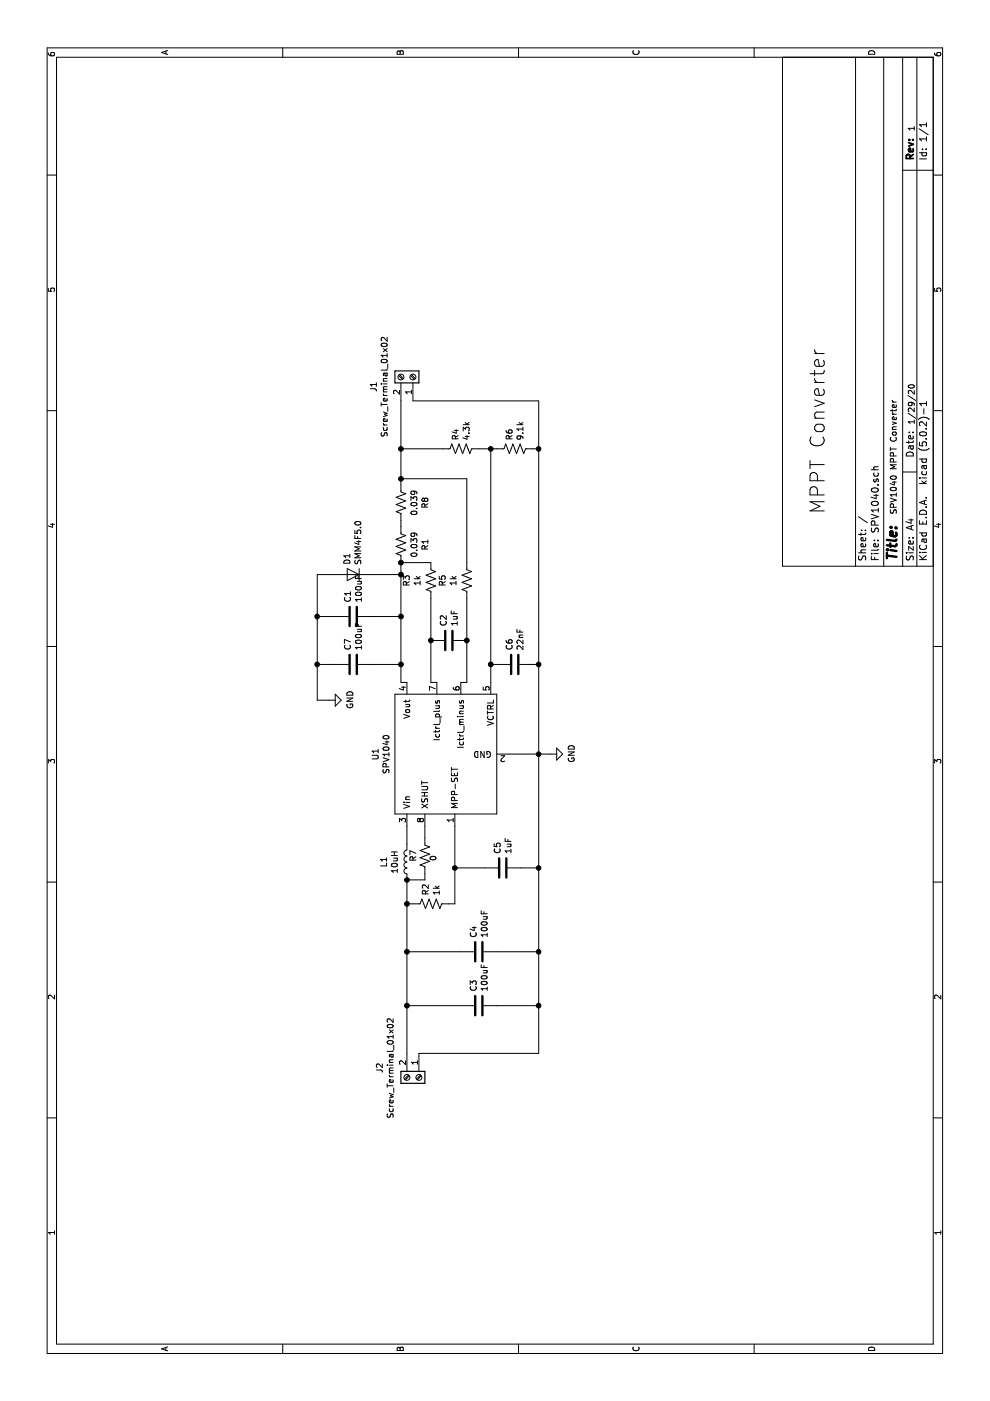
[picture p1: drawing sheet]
EESchema Schematic File Version 4
LIBS:SPV1040-cache
EELAYER 26 0
EELAYER END
$Descr A4 11693 8268
encoding utf-8
Sheet 1 1
Title ""
Date ""
Rev ""
Comp ""
Comment1 ""
Comment2 ""
Comment3 ""
Comment4 ""
$EndDescr
Text Notes 7400 7500 0    50   ~ 0
SPV1040 MPPT Converter
Text Notes 8150 7650 0    50   ~ 0
1/29/20
Text Notes 10600 7650 0    50   ~ 0
1
Text Notes 7400 6900 0    118  ~ 0
MPPT Converter
$Comp
L EPS_2020_Library:SPV1040 U1
U 1 1
P 5050 3450
F 0 "U1" H 5400 3765 50  0000 C CNN
F 1 "SPV1040" H 5400 3674 50  0000 C CNN
F 2 "SS:TSSOP-8_W4.4mm" H 5050 3450 50  0001 C CNN
F 3 "" H 5050 3450 50  0001 C CNN
	1    5050 3450
	1    0    0    -1  
$EndComp
$Comp
L Device:R_US R2
U 1 1
P 4150 3600
F 0 "R2" H 4218 3646 50  0000 L CNN
F 1 "1k" H 4218 3555 50  0000 L CNN
F 2 "Resistor_SMD:R_0805_2012Metric_Pad1.15x1.40mm_HandSolder" V 4190 3590 50  0001 C CNN
F 3 "~" H 4150 3600 50  0001 C CNN
	1    4150 3600
	1    0    0    -1  
$EndComp
$Comp
L Device:C C1
U 1 1
P 6550 2950
F 0 "C1" H 6665 2996 50  0000 L CNN
F 1 "100uF" H 6665 2905 50  0000 L CNN
F 2 "Capacitor_SMD:C_1210_3225Metric_Pad1.42x2.65mm_HandSolder" H 6588 2800 50  0001 C CNN
F 3 "~" H 6550 2950 50  0001 C CNN
	1    6550 2950
	1    0    0    -1  
$EndComp
$Comp
L Device:L L1
U 1 1
P 4500 3400
F 0 "L1" V 4690 3400 50  0000 C CNN
F 1 "10uH" V 4599 3400 50  0000 C CNN
F 2 "SS:L_Bourns_6540" H 4500 3400 50  0001 C CNN
F 3 "~" H 4500 3400 50  0001 C CNN
	1    4500 3400
	0    -1   -1   0   
$EndComp
$Comp
L Device:C C4
U 1 1
P 3750 4000
F 0 "C4" H 3865 4046 50  0000 L CNN
F 1 "100uF" H 3865 3955 50  0000 L CNN
F 2 "Capacitor_SMD:C_1210_3225Metric_Pad1.42x2.65mm_HandSolder" H 3788 3850 50  0001 C CNN
F 3 "~" H 3750 4000 50  0001 C CNN
	1    3750 4000
	1    0    0    -1  
$EndComp
$Comp
L Device:C C5
U 1 1
P 4450 4200
F 0 "C5" H 4565 4246 50  0000 L CNN
F 1 "1uF" H 4565 4155 50  0000 L CNN
F 2 "Capacitor_SMD:C_0805_2012Metric_Pad1.15x1.40mm_HandSolder" H 4488 4050 50  0001 C CNN
F 3 "~" H 4450 4200 50  0001 C CNN
	1    4450 4200
	1    0    0    -1  
$EndComp
$Comp
L Device:C C6
U 1 1
P 6150 4300
F 0 "C6" H 6265 4346 50  0000 L CNN
F 1 "22nF" H 6265 4255 50  0000 L CNN
F 2 "Capacitor_SMD:C_0805_2012Metric_Pad1.15x1.40mm_HandSolder" H 6188 4150 50  0001 C CNN
F 3 "~" H 6150 4300 50  0001 C CNN
	1    6150 4300
	1    0    0    -1  
$EndComp
$Comp
L Device:C C2
U 1 1
P 6350 3750
F 0 "C2" H 6465 3796 50  0000 L CNN
F 1 "1uF" H 6465 3705 50  0000 L CNN
F 2 "Capacitor_SMD:C_0805_2012Metric_Pad1.15x1.40mm_HandSolder" H 6388 3600 50  0001 C CNN
F 3 "~" H 6350 3750 50  0001 C CNN
	1    6350 3750
	1    0    0    -1  
$EndComp
Wire Wire Line
	4450 4050 4450 3800
Wire Wire Line
	4450 3800 4800 3800
$Comp
L power:GND #PWR02
U 1 1
P 5400 4600
F 0 "#PWR02" H 5400 4350 50  0001 C CNN
F 1 "GND" H 5405 4427 50  0000 C CNN
F 2 "" H 5400 4600 50  0001 C CNN
F 3 "" H 5400 4600 50  0001 C CNN
	1    5400 4600
	1    0    0    -1  
$EndComp
$Comp
L Device:R_US R3
U 1 1
P 6850 3600
F 0 "R3" V 6645 3600 50  0000 C CNN
F 1 "1k" V 6736 3600 50  0000 C CNN
F 2 "Resistor_SMD:R_0805_2012Metric_Pad1.15x1.40mm_HandSolder" V 6890 3590 50  0001 C CNN
F 3 "~" H 6850 3600 50  0001 C CNN
	1    6850 3600
	0    1    1    0   
$EndComp
$Comp
L Device:R_US R5
U 1 1
P 6850 3900
F 0 "R5" V 6645 3900 50  0000 C CNN
F 1 "1k" V 6736 3900 50  0000 C CNN
F 2 "Resistor_SMD:R_0805_2012Metric_Pad1.15x1.40mm_HandSolder" V 6890 3890 50  0001 C CNN
F 3 "~" H 6850 3900 50  0001 C CNN
	1    6850 3900
	0    1    1    0   
$EndComp
Wire Wire Line
	6000 3350 6000 3400
$Comp
L Device:R_US R4
U 1 1
P 7950 3850
F 0 "R4" H 8018 3896 50  0000 L CNN
F 1 "4.3k" H 8018 3805 50  0000 L CNN
F 2 "Resistor_SMD:R_0805_2012Metric_Pad1.15x1.40mm_HandSolder" V 7990 3840 50  0001 C CNN
F 3 "~" H 7950 3850 50  0001 C CNN
	1    7950 3850
	1    0    0    -1  
$EndComp
$Comp
L Device:R_US R6
U 1 1
P 7950 4300
F 0 "R6" H 8018 4346 50  0000 L CNN
F 1 "9.1k" H 8018 4255 50  0000 L CNN
F 2 "Resistor_SMD:R_0805_2012Metric_Pad1.15x1.40mm_HandSolder" V 7990 4290 50  0001 C CNN
F 3 "~" H 7950 4300 50  0001 C CNN
	1    7950 4300
	1    0    0    -1  
$EndComp
Wire Wire Line
	5400 4500 6150 4500
Wire Wire Line
	6150 4150 6150 4100
Wire Wire Line
	6150 4100 6000 4100
Wire Wire Line
	6150 4450 6150 4500
Wire Wire Line
	5400 4500 4450 4500
Wire Wire Line
	4450 4500 4450 4350
Connection ~ 5400 4500
Wire Wire Line
	6000 3900 6000 3850
Wire Wire Line
	6000 3900 6350 3900
Wire Wire Line
	6000 3600 6000 3650
Wire Wire Line
	6000 3600 6350 3600
Connection ~ 6350 3600
Connection ~ 6350 3900
Wire Wire Line
	6350 3900 6700 3900
Wire Wire Line
	6350 3600 6700 3600
Wire Wire Line
	4450 3800 4150 3800
Wire Wire Line
	4150 3800 4150 3750
Connection ~ 4450 3800
Wire Wire Line
	4150 3450 4150 3400
Wire Wire Line
	7950 4450 7950 4500
Wire Wire Line
	7950 3350 7950 3700
Wire Wire Line
	7700 3900 7700 3350
Wire Wire Line
	4650 3400 4800 3400
Wire Wire Line
	4350 3400 4150 3400
Connection ~ 4150 3400
Wire Wire Line
	7950 4000 7950 4100
Connection ~ 7950 4100
Wire Wire Line
	7950 4100 7950 4150
Wire Wire Line
	7700 3350 7950 3350
Wire Wire Line
	6550 3100 6550 3350
Wire Wire Line
	6550 2800 6550 2650
Wire Wire Line
	6150 2650 5850 2650
$Comp
L power:GND #PWR01
U 1 1
P 5850 2750
F 0 "#PWR01" H 5850 2500 50  0001 C CNN
F 1 "GND" H 5855 2577 50  0000 C CNN
F 2 "" H 5850 2750 50  0001 C CNN
F 3 "" H 5850 2750 50  0001 C CNN
	1    5850 2750
	1    0    0    -1  
$EndComp
Wire Wire Line
	5850 2750 5850 2650
Wire Wire Line
	5400 4600 5400 4500
Wire Wire Line
	3750 3850 3750 3400
Wire Wire Line
	3750 3400 4150 3400
Wire Wire Line
	3750 4500 4450 4500
Connection ~ 4450 4500
$Comp
L Device:D D1
U 1 1
P 6900 2950
F 0 "D1" V 6946 2871 50  0000 R CNN
F 1 "SMM4F5.0" V 6855 2871 50  0000 R CNN
F 2 "SS:DIO_SMM4F5.0A-TR" H 6900 2950 50  0001 C CNN
F 3 "~" H 6900 2950 50  0001 C CNN
	1    6900 2950
	0    -1   -1   0   
$EndComp
Wire Wire Line
	6900 2800 6900 2650
Wire Wire Line
	6900 3100 6900 3350
Wire Wire Line
	5400 4250 5400 4500
$Comp
L Device:C C3
U 1 1
P 3300 4000
F 0 "C3" H 3415 4046 50  0000 L CNN
F 1 "100uF" H 3415 3955 50  0000 L CNN
F 2 "Capacitor_SMD:C_1210_3225Metric_Pad1.42x2.65mm_HandSolder" H 3338 3850 50  0001 C CNN
F 3 "~" H 3300 4000 50  0001 C CNN
	1    3300 4000
	1    0    0    -1  
$EndComp
Wire Wire Line
	3300 4150 3300 4500
Wire Wire Line
	3300 4500 3750 4500
Connection ~ 3750 4500
Wire Wire Line
	3300 3850 3300 3400
Wire Wire Line
	3300 3400 3750 3400
Connection ~ 3750 3400
Wire Wire Line
	3750 4150 3750 4500
$Comp
L Device:C C7
U 1 1
P 6150 2950
F 0 "C7" H 6265 2996 50  0000 L CNN
F 1 "100uF" H 6265 2905 50  0000 L CNN
F 2 "Capacitor_SMD:C_1210_3225Metric_Pad1.42x2.65mm_HandSolder" H 6188 2800 50  0001 C CNN
F 3 "~" H 6150 2950 50  0001 C CNN
	1    6150 2950
	1    0    0    -1  
$EndComp
Connection ~ 6900 3350
Wire Wire Line
	6900 3350 7000 3350
Wire Wire Line
	6000 3350 6150 3350
Connection ~ 6550 3350
Wire Wire Line
	6550 3350 6900 3350
Wire Wire Line
	6150 2800 6150 2650
Wire Wire Line
	6150 2650 6550 2650
Connection ~ 6550 2650
Wire Wire Line
	6550 2650 6900 2650
Wire Wire Line
	6150 3100 6150 3350
Connection ~ 6150 3350
Wire Wire Line
	6150 3350 6550 3350
Connection ~ 6150 2650
$Comp
L Device:R_US R7
U 1 1
P 4550 3550
F 0 "R7" V 4450 3500 50  0000 L CNN
F 1 "0" V 4618 3505 50  0000 L CNN
F 2 "Resistor_SMD:R_0805_2012Metric_Pad1.15x1.40mm_HandSolder" V 4590 3540 50  0001 C CNN
F 3 "~" H 4550 3550 50  0001 C CNN
	1    4550 3550
	0    1    1    0   
$EndComp
Wire Wire Line
	4400 3550 4350 3550
Wire Wire Line
	4350 3550 4350 3400
Connection ~ 4350 3400
Wire Wire Line
	4700 3550 4800 3550
$Comp
L Device:R_US R1
U 1 1
P 7150 3350
F 0 "R1" V 6945 3350 50  0000 C CNN
F 1 "0.039" V 7036 3350 50  0000 C CNN
F 2 "Resistor_SMD:R_1206_3216Metric_Pad1.42x1.75mm_HandSolder" V 7190 3340 50  0001 C CNN
F 3 "~" H 7150 3350 50  0001 C CNN
	1    7150 3350
	0    -1   -1   0   
$EndComp
$Comp
L Device:R_US R8
U 1 1
P 7500 3350
F 0 "R8" V 7295 3350 50  0000 C CNN
F 1 "0.039" V 7386 3350 50  0000 C CNN
F 2 "Resistor_SMD:R_1206_3216Metric_Pad1.42x1.75mm_HandSolder" V 7540 3340 50  0001 C CNN
F 3 "~" H 7500 3350 50  0001 C CNN
	1    7500 3350
	0    -1   -1   0   
$EndComp
Wire Wire Line
	7300 3350 7350 3350
Wire Wire Line
	7650 3350 7700 3350
Connection ~ 7700 3350
Wire Wire Line
	7000 3900 7700 3900
Wire Wire Line
	6150 4100 7950 4100
Connection ~ 6150 4100
Wire Wire Line
	6150 4500 7950 4500
Connection ~ 6150 4500
Wire Wire Line
	7000 3600 7000 3350
Connection ~ 7000 3350
$Comp
L Connector:Screw_Terminal_01x02 J2
U 1 1
P 2700 3500
F 0 "J2" H 2620 3175 50  0000 C CNN
F 1 "Screw_Terminal_01x02" H 2620 3266 50  0000 C CNN
F 2 "TerminalBlock_RND:TerminalBlock_RND_205-00232_1x02_P5.08mm_Horizontal" H 2700 3500 50  0001 C CNN
F 3 "~" H 2700 3500 50  0001 C CNN
	1    2700 3500
	-1   0    0    1   
$EndComp
$Comp
L Connector:Screw_Terminal_01x02 J1
U 1 1
P 8550 3450
F 0 "J1" H 8469 3125 50  0000 C CNN
F 1 "Screw_Terminal_01x02" H 8469 3216 50  0000 C CNN
F 2 "TerminalBlock_RND:TerminalBlock_RND_205-00232_1x02_P5.08mm_Horizontal" H 8550 3450 50  0001 C CNN
F 3 "~" H 8550 3450 50  0001 C CNN
	1    8550 3450
	1    0    0    1   
$EndComp
Wire Wire Line
	8350 3350 7950 3350
Connection ~ 7950 3350
Wire Wire Line
	8350 3450 8350 4500
Wire Wire Line
	8350 4500 7950 4500
Connection ~ 7950 4500
Wire Wire Line
	2900 3400 3300 3400
Connection ~ 3300 3400
Wire Wire Line
	2900 3500 2900 4500
Wire Wire Line
	2900 4500 3300 4500
Connection ~ 3300 4500
$EndSCHEMATC
